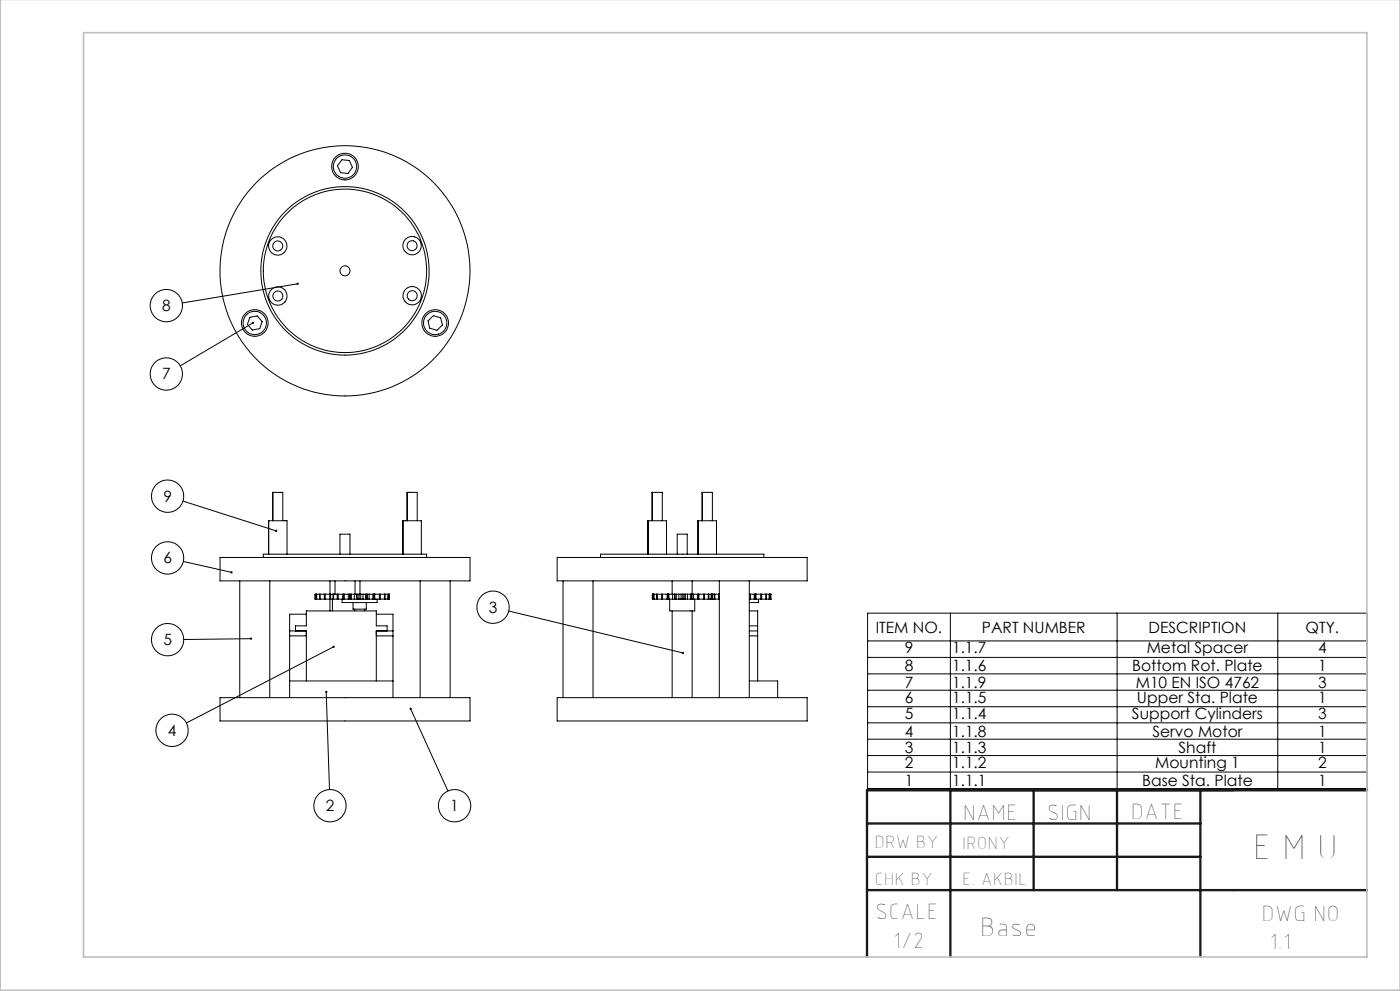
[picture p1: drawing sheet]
<svg xmlns="http://www.w3.org/2000/svg" width="420mm" height="297mm" viewBox="0 0 420 297" stroke-linecap="round" stroke-linejoin="round" font-family="sans-serif">
<g fill="none" stroke="#000" stroke-width=".3">
<path d="M102.6 47.9l2.2 .2 .9 2.1-1.3 1.8-2.2-.3-1-2zM74.9 95.1l2.3-.4 1.4 1.6-.7 2.2-2.2 .4-1.5-1.7zM75.9 96.8l-21.8 12.8M89.3 85.1l-34.6 5.7M128.4 96.2l1.6-1.6 2.2 .6 .5 2.2-1.6 1.6-2.2-.6zM54.9 150.2l27.9 8.9M80.6 156.1v10M80.6 156.1h5.5v10M81.8 147.6v8.5M81.8 147.6h.1M81.8 147.6h3v8.5M120.9 156.1h5.5v10"/>
<path d="M120.9 156.1v10M122.2 147.6l-.1 8.5M122.2 147.6h3v8.5M122.2 147.6v8.5M194.5 156.1l-.2 10M194.5 156.1h5.5v10M194.5 156.1v10M195.7 147.6l-.1 8.5M195.7 147.6h3v8.5M195.7 147.6v8.5M209.4 156.1v10M209.4 156.1h5.5v10"/>
<path d="M210.7 147.6l-.1 8.5M210.7 147.6h3v8.5M210.7 147.6v8.5M55 168.3l14.4 3.2M66 167.1h75v7h-75zM71.9 174.1v35M79 167.1v-1h49v1M80.9 174.1v35M94.5 178.1h.1M94.5 179.6h.1M94.5 178.1v1.5M94.6 178.1h.3"/>
<path d="M94.6 179.6h.3M94.9 178.1h.1M94.9 179.6h.1M94.9 178.1v1.5M95 178.1h.8M95 179.6h.8M95 178.1v1.5M95.8 178.1h.3M95.8 179.6h.3M95.8 178.1v1.5M96.1 178.1h1.2M96.1 179.6h1.2"/>
<path d="M96.1 178.1v1.5M97.3 178.1h.3M97.3 179.6h.3M97.3 178.1v1.5M97.6 178.1h1.4M97.6 179.6h1.4M97.6 178.1v1.5M99 179.6h.1M99 178.1h.1M99 178.1v1.5M99 174.1v4M99 179.6v3.5"/>
<path d="M99.1 179.6h.1M99.1 178.1h.1M99.1 178.1v1.5M99.2 179.6h.7M99.2 178.1h.7M99.2 178.1v1.5M99.7 179.6v3.5M99.9 179.6h.2M99.9 178.1h.2M99.9 178.1v1.5M100.1 179.6h1.1M100.1 178.1h1.1"/>
<path d="M100.1 178.1v1.5M100.5 174.1v4M101.2 179.6h.3M101.2 178.1h.3M101.2 178.1v1.5M101.5 179.6h1.4M101.5 178.1h1.4M101.5 178.1v1.5M102 166.1v-6h3v6M102.6 179.6v1h10.5v-1M102.9 179.6h.1M102.9 178.1h.1"/>
<path d="M102.9 178.1v1.5M102.9 179.6h.4M102.9 178.1h.4M103.3 179.6h1.2M103.3 178.1h1.2M103.3 178.1v1.5M104.5 179.6h.5M104.5 178.1h.5M104.5 178.1v1.5M105 179.6h.1M105 178.1h.1M105 178.1v1.5"/>
<path d="M105.1 179.6h.3M105.1 178.1h.3M105.1 178.1v1.5M105.4 179.6h.9M105.4 178.1h.9M105.4 178.1v1.5M106.3 179.6h.7M106.3 178.1h.7M106.3 178.1v1.5M106.5 174.1v4M107 179.6h.4M107 178.1h.4"/>
<path d="M107 178.1v1.5M107.4 179.6h.3M107.4 178.1h.3M107.4 178.1v1.5M107.7 179.6h.5M107.7 178.1h.5M107.7 178.1v1.5M108 174.1v4M108.2 179.6h.7M108.2 178.1h.7M108.2 178.1v1.5M108.9 179.6h.8"/>
<path d="M108.9 178.1h.8M108.9 178.1v1.5M109.7 179.6h.3M109.7 178.1h.3M109.7 178.1v1.5M110 179.6h.2M110 178.1h.2M110 178.1v1.5M110.2 179.6h.5M110.2 178.1h.5M110.2 178.1v1.5M110.7 179.6h1.2"/>
<path d="M110.7 178.1h1.2M110.7 178.1v1.5M111.9 179.6h.3M111.9 178.1h.3M111.9 178.1v1.5M112.2 179.6h.1M112.2 179.6h.2M112.2 178.1h.1M112.2 178.1v1.5M112.3 178.1h.1M112.4 179.6h1.4M112.4 178.1h1.4"/>
<path d="M112.4 178.1v1.5M113.8 178.1h.3v1.5h-.3M113.8 178.1v1.5M114.1 179.6h1.2M114.1 178.1h1.2M115.3 179.6h.2M115.3 178.1h.2M115.3 178.1v1.5M115.5 179.6h.9M115.5 178.1h.9M115.5 178.1v1.5M116.4 179.6h.1"/>
<path d="M116.4 178.1h.1M116.4 178.1v1.5M116.5 179.6h.3M116.5 178.1h.3M116.5 178.1v1.5M116.8 178.1v1.5M126 174.1v35M135 174.1v35M167.1 167.1h75v7h-75zM168.9 174.1v35M177.9 174.1v35M180.2 167.1v-1h49v1"/>
<path d="M195.7 178.1h.4M195.7 178.1h.1M195.7 179.6h.1M195.7 179.6h.4M195.7 178.1v1.5M196.1 178.1h.1M196.1 179.6h.1M196.1 178.1v1.5M196.2 178.1h.8M196.2 179.6h.8M196.2 178.1v1.5M197 178.1h.2"/>
<path d="M197 179.6h.2M197 178.1v1.5M197.2 178.1h1.2M197.2 179.6h1.2M197.2 178.1v1.5M198.5 178.1h.3M198.5 179.6h.3M198.5 178.1v1.5M198.8 178.1h1.3M198.8 179.6h1.3M198.8 178.1v1.5M200.1 178.1h.2"/>
<path d="M200.1 179.6h.2M200.1 178.1v1.5M200.3 178.1h.4M200.3 178.1h.1M200.3 179.6h.1M200.3 179.6h.4M200.3 178.1v1.5M200.7 178.1h1.1M200.7 179.6h1.1M200.7 178.1v1.5M200.9 179.6v3.5h7.5v-3.5M201.6 174.1v4"/>
<path d="M201.8 178.1h.6M201.8 179.6h.6M201.8 178.1v1.5M202.4 178.1h.1M202.4 179.6h.1M202.4 178.1v1.5M202.5 178.1h.4M202.5 179.6h.4M202.5 178.1v1.5M202.9 178.1h.8M202.9 179.6h.8M202.9 178.1v1.5"/>
<path d="M203.2 166.1v-6h3v6M203.7 178.1h.6M203.7 179.6h.6M203.7 178.1v1.5M204.3 178.1h.5M204.3 179.6h.5M204.3 178.1v1.5M204.8 178.1h.4M204.8 179.6h.4M204.8 178.1v1.5M205.2 178.1h.4M205.2 179.6h.4"/>
<path d="M205.2 178.1v1.5M205.6 178.1h.6M205.6 179.6h.6M205.6 178.1v1.5M206.2 178.1h.9M206.2 179.6h.9M206.2 178.1v1.5M207.1 178.1h.4M207.1 179.6h.4M207.1 178.1v1.5M207.5 178.1h.1M207.5 179.6h.1"/>
<path d="M207.5 178.1v1.5M207.6 178.1h.5M207.6 179.6h.5M207.6 178.1v1.5M207.6 174.1v4M208.1 178.1h1.2M208.1 179.6h1.2M208.1 178.1v1.5M209.3 178.1h.3M209.3 179.6h.3M209.3 178.1v1.5M209.6 179.6h.1"/>
<path d="M209.6 178.1h.1M209.6 178.1v1.5M209.6 178.1h1.5M209.6 179.6h1.5M211.1 178.1h.2M211.1 179.6h.2M211.1 178.1v1.5M211.3 178.1h1.2M211.3 179.6h1.2M211.3 178.1v1.5M212.5 178.1h.2M212.5 179.6h.2"/>
<path d="M212.5 178.1v1.5M212.7 178.1h.6M212.7 179.6h.6M212.7 178.1v1.5M213.3 178.1h.1M213.3 179.6h.1M213.3 178.1v1.5M213.4 179.6h.2M213.4 178.1h.2M213.4 178.1v1.5M213.6 178.1h.7M213.6 178.1h.1"/>
<path d="M213.6 179.6h.1M213.6 179.6h.7M213.6 178.1v1.5M214.3 178.1h.2M214.3 179.6h.2M214.3 178.1v1.5M214.5 178.1h1.1M214.5 179.6h1.1M214.5 178.1v1.5M215.6 178.1h.2M215.6 179.6h.2M215.6 178.1v1.5"/>
<path d="M215.8 174.1v35M224.8 178.1h.3M224.8 179.6h.3M224.8 174.1v35M225.1 178.1h1.2M225.1 179.6h1.2M225.1 178.1v1.5M226.3 178.1h.3M226.3 179.6h.3M226.3 178.1v1.5M226.6 178.1h.2M226.6 178.1h.1"/>
<path d="M226.6 179.6h.1M226.6 179.6h.2M226.6 178.1v1.5M226.8 178.1h1.4M226.8 179.6h1.4M226.8 178.1v1.5M227.5 179.6v1h-2.7M228.2 178.1h.3M228.2 179.6h.3M228.2 178.1v1.5M228.5 178.1h1.2M228.5 179.6h1.2"/>
<path d="M228.5 178.1v1.5M229.7 178.1h.2M229.7 179.6h.2M229.7 178.1v1.5M229.9 178.1h.9M229.9 179.6h.9M229.9 178.1v1.5M230.8 178.1h.1M230.8 179.6h.1M230.8 178.1v1.5M230.9 178.1h.3M230.9 179.6h.3"/>
<path d="M230.9 178.1v1.5M231.2 178.1h.1M231.2 179.6h.1M231.2 178.1v1.5M75.3 191.4l-20.2 .3M86.9 189.1h5v15M86.9 190.6h5M88.7 189.1v-1.5h3.2v-4.5h21v4.5h3.2v1.5M91.9 184.1h-5v25M100.1 193.8l-44.2 22.9M105.9 180.6v2h4v-2M106.4 182.6v.5"/>
<path d="M109.4 182.6v.5M112.9 184.1h5v25M112.9 190.6h5M117.9 189.1h-5v15M152.6 183.1l52.3 12.6M201.6 183.1v26M207.6 183.1v26M224.8 187.6h2.5M224.8 189.1h2.5M224.8 183.1h2.5v21M224.8 190.6h2.5M260.3 183.8h149.8v52.5h-149.8z"/>
<path d="M260.3 197h149.8M260.3 192.1h149.8M285.1 183.8v52.5M335.1 183.8v52.5M383.3 183.8v52.5M66 209.1h75v7h-75zM86.9 204.1h31M97.9 207.4l.9 29.2M123.2 212.4l11.2 24.7M167.1 209.1h75v7h-75zM224.8 204.1h8.5v5M260.3 202h149.8"/>
<path d="M260.3 206.9h149.8M260.3 211.8h149.8M260.3 216.6h149.8M260.3 221.5h149.8M260.3 226.4h149.8M260.3 231.4h149.8"/>
<circle cx="103.5" cy="49.9" r="4"/>
<circle cx="103.5" cy="49.9" r="3.5"/>
<circle cx="83.3" cy="73.7" r="1.5"/>
<circle cx="83.3" cy="73.7" r="2.75"/>
<circle cx="123.6" cy="73.6" r="2.75"/>
<circle cx="123.6" cy="73.6" r="1.5"/>
<circle cx="49.9" cy="91.6" r="4.8"/>
<circle cx="76.4" cy="96.8" r="4"/>
<circle cx="76.4" cy="96.8" r="3.5"/>
<circle cx="83.4" cy="88.7" r="2.76"/>
<circle cx="83.4" cy="88.7" r="1.5"/>
<circle cx="103.5" cy="81.2" r="24.5"/>
<circle cx="103.5" cy="81.2" r="1.51"/>
<circle cx="103.5" cy="81.2" r="25.3"/>
<circle cx="103.5" cy="81.2" r="37.5"/>
<circle cx="123.7" cy="88.6" r="2.75"/>
<circle cx="123.7" cy="88.6" r="1.51"/>
<circle cx="130.6" cy="96.8" r="3.5"/>
<circle cx="130.6" cy="96.8" r="4"/>
<circle cx="49.9" cy="112.1" r="4.8"/>
<circle cx="50.3" cy="148.7" r="4.8"/>
<circle cx="50.3" cy="167.2" r="4.8"/>
<circle cx="50.3" cy="191.7" r="4.8"/>
<circle cx="147.9" cy="182" r="4.8"/>
<circle cx="51.6" cy="218.9" r="4.8"/>
<circle cx="99" cy="241.5" r="4.8"/>
<circle cx="136.4" cy="241.5" r="4.8"/>
</g>
<path d="M285.1 236.8v50M310.1 236.8v30M335.1 236.8v30M360.1 236.8v50M410.1 236.8h-150v50M260.1 246.8h100M260.1 256.8h100M260.1 266.8h150" fill="none" stroke="#191924" stroke-width=".7"/>
<path d="M.1 -.1v296.9h419.9M25 9.8h385.1v277h-385.1z" fill="none" stroke="#c0c0c0" stroke-width=".5"/>
<path d="M123 212.2a.34 .34 0 0 0 0 .5 .34 .34 0 0 0 .5-.2 .34 .34 0 0 0-.5-.4l.2 .3zM97.7 207.1a.34 .34 0 0 0-.1 .5 .34 .34 0 0 0 .6-.1 .34 .34 0 0 0-.3-.5v.4zM75.1 191.1a.34 .34 0 0 0 .1 .6 .34 .34 0 0 0 .4-.3h-.3h.3l-.2-.3zM69.2 171.3v.5h.4l.2-.2-.4-.1 .4 .1-.1-.2zM82.7 158.8l-.2 .5h.6l.1-.1-.4-.1 .4 .1-.1-.3zM99.9 193.6a.34 .34 0 0 0-.1 .4 .34 .34 0 0 0 .4 .1 .34 .34 0 0 0 .2-.4l-.3 .1 .3-.1zM89.1 84.8a.34 .34 0 0 0 .1 .6 .34 .34 0 0 0 .4-.4l-.3 .1 .3-.1-.2-.3zM75.6 96.6a.34 .34 0 0 0 .3 .5 .34 .34 0 0 0 .3-.5l-.3 .2 .3-.2-.1-.2zM204.7 195.4a.34 .34 0 0 0-.1 .5 .34 .34 0 0 0 .6-.1l-.3-.1 .3 .1-.1-.4z" fill="#000"/>
<text font-size="11.1" x="375.8" y="257.4">E M U</text>
<text font-size="8.3" x="294" y="280.6">Base</text>
<g font-size="6.9">
<text x="288.9" y="245.7">NAME</text>
<text x="314" y="245.7">SIGN</text>
<text x="339.2" y="245.5">DATE</text>
<text x="262.5" y="275.3">SCALE</text>
<text x="378.4" y="275.9">DWG NO</text>
<text x="267.8" y="284.2">1/2</text>
<text x="380.9" y="284.5">1.1</text>
</g>
<g font-size="5.6">
<text x="262.4" y="254.2">DRW BY</text>
<text x="288.7" y="254.3">IRONY</text>
<text x="262.4" y="265.3">CHK BY</text>
<text x="288.7" y="265.2">E. AKBIL</text>
</g>
<g font-size="4.7">
<text x="48.6" y="93.2">8</text>
<text x="48.6" y="113.7">7</text>
<text x="49" y="150.3">9</text>
<text x="49" y="168.8">6</text>
<text x="146.6" y="183.6">3</text>
<text x="262.7" y="189.6">ITEM NO.</text>
<text x="294.6" y="189.6">PART NUMBER</text>
<text x="344.6" y="189.6">DESCRIPTION</text>
<text x="391.7" y="189.6">QTY.</text>
<text x="49" y="193.3">5</text>
<text x="271.4" y="195.8">9</text>
<text x="285.6" y="195.8">1.1.7</text>
<text x="344" y="195.8">Metal Spacer</text>
<text x="395.4" y="195.8">4</text>
<text x="271.4" y="201.1">8</text>
<text x="285.6" y="201.1">1.1.6</text>
<text x="339.7" y="201.1">Bottom Rot. Plate</text>
<text x="395.4" y="201.1">1</text>
<text x="271.4" y="206.1">7</text>
<text x="285.6" y="206.1">1.1.9</text>
<text x="340.7" y="206.1">M10 EN ISO 4762</text>
<text x="395.4" y="206.1">3</text>
<text x="271.4" y="210.6">6</text>
<text x="271.4" y="215.5">5</text>
<text x="285.6" y="210.6">1.1.5</text>
<text x="285.6" y="215.5">1.1.4</text>
<text x="339.6" y="215.5">Support Cylinders</text>
<text x="341.1" y="210.6">Upper Sta. Plate</text>
<text x="395.4" y="210.6">1</text>
<text x="395.4" y="215.5">3</text>
<text x="50.3" y="220.5">4</text>
<text x="271.4" y="220.7">4</text>
<text x="285.6" y="220.7">1.1.8</text>
<text x="345.7" y="220.7">Servo Motor</text>
<text x="395.4" y="220.7">1</text>
<text x="271.4" y="225.7">3</text>
<text x="285.6" y="225.7">1.1.3</text>
<text x="353.5" y="225.7">Shaft</text>
<text x="395.4" y="225.7">1</text>
<text x="271.4" y="230.2">2</text>
<text x="285.6" y="230.2">1.1.2</text>
<text x="346.5" y="230.2">Mounting 1</text>
<text x="395.4" y="230.2">2</text>
<text x="271.4" y="235.5">1</text>
<text x="285.6" y="235.5">1.1.1</text>
<text x="342.7" y="235.5">Base Sta. Plate</text>
<text x="395.4" y="235.5">1</text>
<text x="97.7" y="243.1">2</text>
<text x="135.1" y="243.1">1</text>
</g>
</svg>
